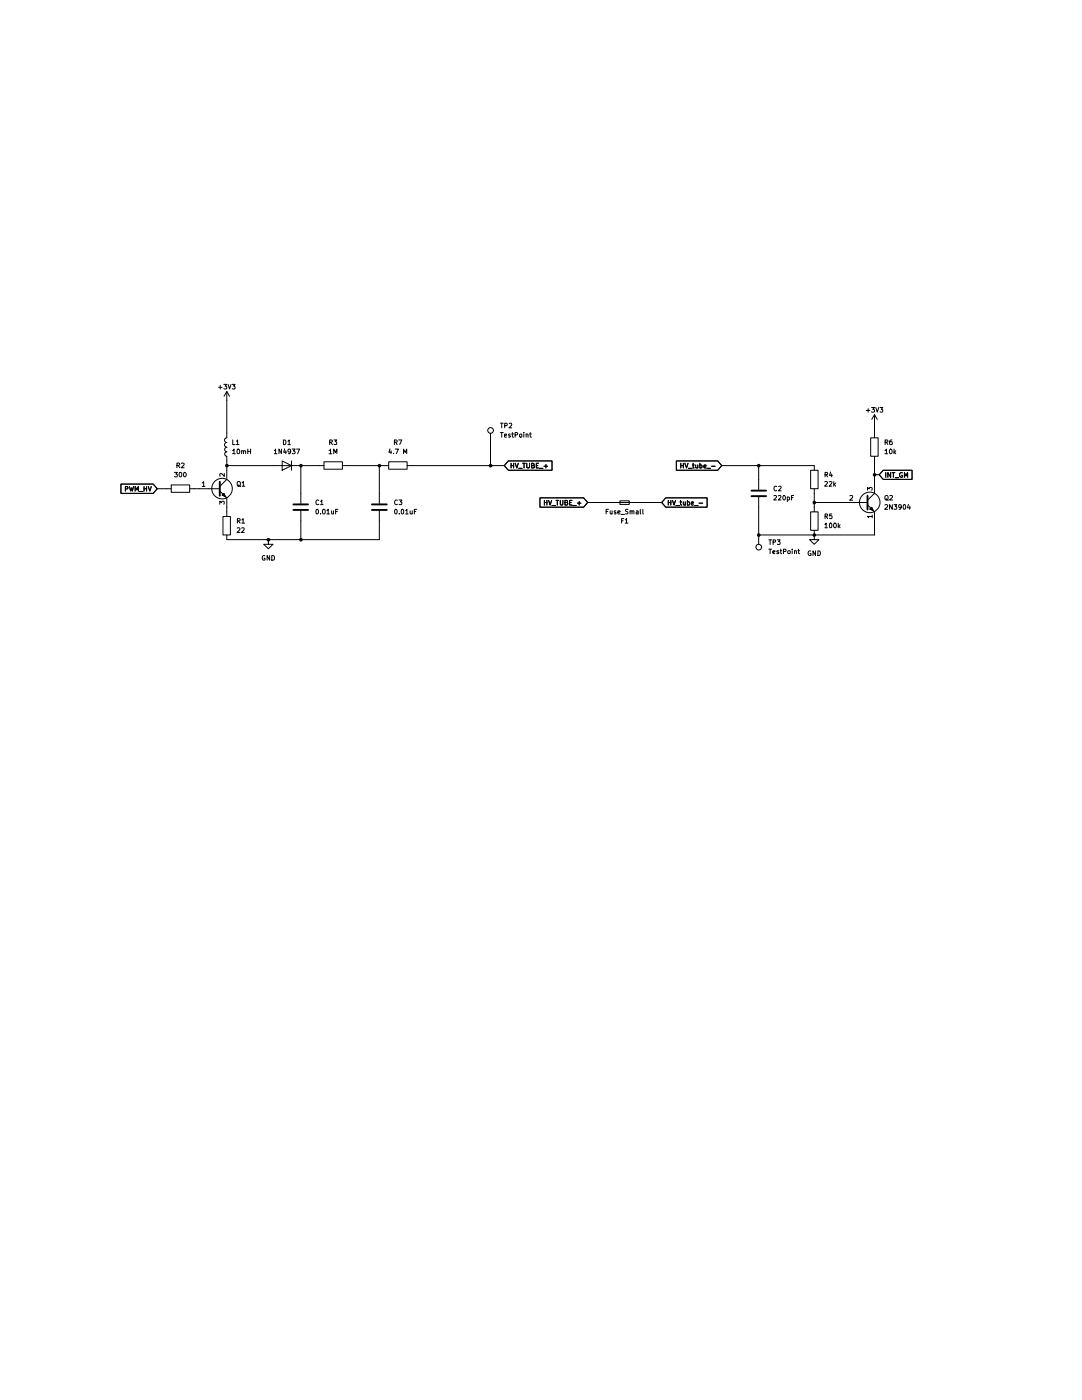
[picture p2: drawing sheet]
(kicad_sch
 (version 20260306)
 (generator "eeschema")
 (generator_version "10.0")
 (paper "A4")
 (lib_symbols
  (symbol "Connector:TestPoint"
   (pin_numbers (hide yes))
   (pin_names
    (offset 0.762) (hide yes)) (exclude_from_sim no) (in_bom yes) (on_board yes)
   (in_pos_files yes)
   (duplicate_pin_numbers_are_jumpers no)
   (property "Reference" "TP" (at 0 6.858 0) (show_name no) (do_not_autoplace no) (effects (font (size 1.27 1.27))))
   (property "Value" "TestPoint" (at 0 5.08 0) (show_name no) (do_not_autoplace no) (effects (font (size 1.27 1.27))))
   (property "Footprint" "" (at 5.08 0 0) (show_name no) (do_not_autoplace no) (hide yes) (effects (font (size 1.27 1.27))))
   (property "Datasheet" "" (at 5.08 0 0) (show_name no) (do_not_autoplace no) (hide yes) (effects (font (size 1.27 1.27))))
   (property "Description" "test point" (at 0 0 0) (show_name no) (do_not_autoplace no) (hide yes) (effects (font (size 1.27 1.27))))
   (symbol "TestPoint_0_1"
    (circle (center 0 3.302) (radius 0.762) (stroke (width 0) (type default)) (fill (type none))))
   (symbol "TestPoint_1_1"
    (pin passive line (at 0 0 90) (length 2.54) (name "1" (effects (font (size 1.27 1.27)))) (number "1" (effects (font (size 1.27 1.27))))))
   (embedded_fonts no))
  (symbol "Device:C"
   (pin_numbers (hide yes))
   (pin_names
    (offset 0.254)) (exclude_from_sim no) (in_bom yes) (on_board yes)
   (in_pos_files yes)
   (duplicate_pin_numbers_are_jumpers no)
   (property "Reference" "C" (at 0.635 2.54 0) (show_name no) (do_not_autoplace no) (effects (font (size 1.27 1.27)) (justify left)))
   (property "Value" "C" (at 0.635 -2.54 0) (show_name no) (do_not_autoplace no) (effects (font (size 1.27 1.27)) (justify left)))
   (property "Footprint" "" (at 0.9652 -3.81 0) (show_name no) (do_not_autoplace no) (hide yes) (effects (font (size 1.27 1.27))))
   (property "Datasheet" "" (at 0 0 0) (show_name no) (do_not_autoplace no) (hide yes) (effects (font (size 1.27 1.27))))
   (property "Description" "Unpolarized capacitor" (at 0 0 0) (show_name no) (do_not_autoplace no) (hide yes) (effects (font (size 1.27 1.27))))
   (symbol "C_0_1"
    (polyline (pts (xy -2.032 0.762) (xy 2.032 0.762)) (stroke (width 0.508) (type default)) (fill (type none)))
    (polyline (pts (xy -2.032 -0.762) (xy 2.032 -0.762)) (stroke (width 0.508) (type default)) (fill (type none))))
   (symbol "C_1_1"
    (pin passive line (at 0 3.81 270) (length 2.794) (name "" (effects (font (size 1.27 1.27)))) (number "1" (effects (font (size 1.27 1.27)))))
    (pin passive line (at 0 -3.81 90) (length 2.794) (name "" (effects (font (size 1.27 1.27)))) (number "2" (effects (font (size 1.27 1.27))))))
   (embedded_fonts no))
  (symbol "Device:Fuse_Small"
   (pin_numbers (hide yes))
   (pin_names
    (offset 0.254) (hide yes)) (exclude_from_sim no) (in_bom yes) (on_board yes)
   (in_pos_files yes)
   (duplicate_pin_numbers_are_jumpers no)
   (property "Reference" "F" (at 0 -1.524 0) (show_name no) (do_not_autoplace no) (effects (font (size 1.27 1.27))))
   (property "Value" "Fuse_Small" (at 0 1.524 0) (show_name no) (do_not_autoplace no) (effects (font (size 1.27 1.27))))
   (property "Footprint" "" (at 0 0 0) (show_name no) (do_not_autoplace no) (hide yes) (effects (font (size 1.27 1.27))))
   (property "Datasheet" "" (at 0 0 0) (show_name no) (do_not_autoplace no) (hide yes) (effects (font (size 1.27 1.27))))
   (property "Description" "Fuse, small symbol" (at 0 0 0) (show_name no) (do_not_autoplace no) (hide yes) (effects (font (size 1.27 1.27))))
   (symbol "Fuse_Small_0_1"
    (rectangle (start -1.27 0.508) (end 1.27 -0.508) (stroke (width 0) (type default)) (fill (type none)))
    (polyline (pts (xy -1.27 0) (xy 1.27 0)) (stroke (width 0) (type default)) (fill (type none))))
   (symbol "Fuse_Small_1_1"
    (pin passive line (at -2.54 0 0) (length 1.27) (name "" (effects (font (size 1.27 1.27)))) (number "1" (effects (font (size 1.27 1.27)))))
    (pin passive line (at 2.54 0 180) (length 1.27) (name "" (effects (font (size 1.27 1.27)))) (number "2" (effects (font (size 1.27 1.27))))))
   (embedded_fonts no))
  (symbol "Device:L"
   (pin_numbers (hide yes))
   (pin_names
    (offset 1.016) (hide yes)) (exclude_from_sim no) (in_bom yes) (on_board yes)
   (in_pos_files yes)
   (duplicate_pin_numbers_are_jumpers no)
   (property "Reference" "L" (at -1.27 0 90) (show_name no) (do_not_autoplace no) (effects (font (size 1.27 1.27))))
   (property "Value" "L" (at 1.905 0 90) (show_name no) (do_not_autoplace no) (effects (font (size 1.27 1.27))))
   (property "Footprint" "" (at 0 0 0) (show_name no) (do_not_autoplace no) (hide yes) (effects (font (size 1.27 1.27))))
   (property "Datasheet" "" (at 0 0 0) (show_name no) (do_not_autoplace no) (hide yes) (effects (font (size 1.27 1.27))))
   (property "Description" "Inductor" (at 0 0 0) (show_name no) (do_not_autoplace no) (hide yes) (effects (font (size 1.27 1.27))))
   (symbol "L_0_1"
    (arc (start 0 2.54) (mid 0.6323 1.905) (end 0 1.27) (stroke (width 0) (type default)) (fill (type none)))
    (arc (start 0 1.27) (mid 0.6323 0.635) (end 0 0) (stroke (width 0) (type default)) (fill (type none)))
    (arc (start 0 0) (mid 0.6323 -0.635) (end 0 -1.27) (stroke (width 0) (type default)) (fill (type none)))
    (arc (start 0 -1.27) (mid 0.6323 -1.905) (end 0 -2.54) (stroke (width 0) (type default)) (fill (type none))))
   (symbol "L_1_1"
    (pin passive line (at 0 3.81 270) (length 1.27) (name "1" (effects (font (size 1.27 1.27)))) (number "1" (effects (font (size 1.27 1.27)))))
    (pin passive line (at 0 -3.81 90) (length 1.27) (name "2" (effects (font (size 1.27 1.27)))) (number "2" (effects (font (size 1.27 1.27))))))
   (embedded_fonts no))
  (symbol "Device:R"
   (pin_numbers (hide yes))
   (pin_names
    (offset 0)) (exclude_from_sim no) (in_bom yes) (on_board yes)
   (in_pos_files yes)
   (duplicate_pin_numbers_are_jumpers no)
   (property "Reference" "R" (at 2.032 0 90) (show_name no) (do_not_autoplace no) (effects (font (size 1.27 1.27))))
   (property "Value" "R" (at 0 0 90) (show_name no) (do_not_autoplace no) (effects (font (size 1.27 1.27))))
   (property "Footprint" "" (at -1.778 0 90) (show_name no) (do_not_autoplace no) (hide yes) (effects (font (size 1.27 1.27))))
   (property "Datasheet" "" (at 0 0 0) (show_name no) (do_not_autoplace no) (hide yes) (effects (font (size 1.27 1.27))))
   (property "Description" "Resistor" (at 0 0 0) (show_name no) (do_not_autoplace no) (hide yes) (effects (font (size 1.27 1.27))))
   (symbol "R_0_1"
    (rectangle (start -1.016 -2.54) (end 1.016 2.54) (stroke (width 0.254) (type default)) (fill (type none))))
   (symbol "R_1_1"
    (pin passive line (at 0 3.81 270) (length 1.27) (name "" (effects (font (size 1.27 1.27)))) (number "1" (effects (font (size 1.27 1.27)))))
    (pin passive line (at 0 -3.81 90) (length 1.27) (name "" (effects (font (size 1.27 1.27)))) (number "2" (effects (font (size 1.27 1.27))))))
   (embedded_fonts no))
  (symbol "Diode:1N4937"
   (pin_numbers (hide yes))
   (pin_names (hide yes)) (exclude_from_sim no) (in_bom yes) (on_board yes)
   (in_pos_files yes)
   (duplicate_pin_numbers_are_jumpers no)
   (property "Reference" "D" (at 0 2.54 0) (show_name no) (do_not_autoplace no) (effects (font (size 1.27 1.27))))
   (property "Value" "1N4937" (at 0 -2.54 0) (show_name no) (do_not_autoplace no) (effects (font (size 1.27 1.27))))
   (property "Footprint" "Diode_THT:D_DO-41_SOD81_P10.16mm_Horizontal" (at 0 0 0) (show_name no) (do_not_autoplace no) (hide yes) (effects (font (size 1.27 1.27))))
   (property "Datasheet" "https://www.vishay.com/docs/88508/1n4933.pdf" (at 0 0 0) (show_name no) (do_not_autoplace no) (hide yes) (effects (font (size 1.27 1.27))))
   (property "Description" "Fast Switching Plastic Rectifier, VRRM 600V, IF(AV) 1.0A, trr 200ns, DO-41" (at 0 0 0) (show_name no) (do_not_autoplace no) (hide yes) (effects (font (size 1.27 1.27))))
   (property "Sim.Device" "D" (at 0 0 0) (show_name no) (do_not_autoplace no) (hide yes) (effects (font (size 1.27 1.27))))
   (property "Sim.Pins" "1=K 2=A" (at 0 0 0) (show_name no) (do_not_autoplace no) (hide yes) (effects (font (size 1.27 1.27))))
   (symbol "1N4937_0_1"
    (polyline (pts (xy -1.27 1.27) (xy -1.27 -1.27)) (stroke (width 0.254) (type default)) (fill (type none)))
    (polyline (pts (xy 1.27 1.27) (xy 1.27 -1.27) (xy -1.27 0) (xy 1.27 1.27)) (stroke (width 0.254) (type default)) (fill (type none)))
    (polyline (pts (xy 1.27 0) (xy -1.27 0)) (stroke (width 0) (type default)) (fill (type none))))
   (symbol "1N4937_1_1"
    (pin passive line (at -3.81 0 0) (length 2.54) (name "K" (effects (font (size 1.27 1.27)))) (number "1" (effects (font (size 1.27 1.27)))))
    (pin passive line (at 3.81 0 180) (length 2.54) (name "A" (effects (font (size 1.27 1.27)))) (number "2" (effects (font (size 1.27 1.27))))))
   (embedded_fonts no))
  (symbol "Transistor_BJT:2N3904"
   (pin_names
    (offset 0) (hide yes)) (exclude_from_sim no) (in_bom yes) (on_board yes)
   (in_pos_files yes)
   (duplicate_pin_numbers_are_jumpers no)
   (property "Reference" "Q" (at 5.08 1.905 0) (show_name no) (do_not_autoplace no) (effects (font (size 1.27 1.27)) (justify left)))
   (property "Value" "2N3904" (at 5.08 0 0) (show_name no) (do_not_autoplace no) (effects (font (size 1.27 1.27)) (justify left)))
   (property "Footprint" "Package_TO_SOT_THT:TO-92_Inline" (at 5.08 -1.905 0) (show_name no) (do_not_autoplace no) (hide yes) (effects (font (size 1.27 1.27)
    (italic yes)) (justify left)))
   (property "Datasheet" "https://www.onsemi.com/pub/Collateral/2N3903-D.PDF" (at 0 0 0) (show_name no) (do_not_autoplace no) (hide yes) (effects (font (size 1.27 1.27)) (justify left)))
   (property "Description" "0.2A Ic, 40V Vce, Small Signal NPN Transistor, TO-92" (at 0 0 0) (show_name no) (do_not_autoplace no) (hide yes) (effects (font (size 1.27 1.27))))
   (symbol "2N3904_0_1"
    (polyline (pts (xy -2.54 0) (xy 0.635 0)) (stroke (width 0) (type default)) (fill (type none)))
    (polyline (pts (xy 0.635 1.905) (xy 0.635 -1.905)) (stroke (width 0.508) (type default)) (fill (type none)))
    (circle (center 1.27 0) (radius 2.8194) (stroke (width 0.254) (type default)) (fill (type none))))
   (symbol "2N3904_1_1"
    (polyline (pts (xy 0.635 0.635) (xy 2.54 2.54)) (stroke (width 0) (type default)) (fill (type none)))
    (polyline (pts (xy 0.635 -0.635) (xy 2.54 -2.54)) (stroke (width 0) (type default)) (fill (type none)))
    (polyline (pts (xy 1.27 -1.778) (xy 1.778 -1.27) (xy 2.286 -2.286) (xy 1.27 -1.778)) (stroke (width 0) (type default)) (fill (type outline)))
    (pin passive line (at 2.54 -5.08 90) (length 2.54) (name "E" (effects (font (size 1.27 1.27)))) (number "1" (effects (font (size 1.27 1.27)))))
    (pin input line (at -5.08 0 0) (length 2.54) (name "B" (effects (font (size 1.27 1.27)))) (number "2" (effects (font (size 1.27 1.27)))))
    (pin passive line (at 2.54 5.08 270) (length 2.54) (name "C" (effects (font (size 1.27 1.27)))) (number "3" (effects (font (size 1.27 1.27))))))
   (embedded_fonts no))
  (symbol "Transistor_BJT:MJE13003"
   (pin_names
    (offset 0) (hide yes)) (exclude_from_sim no) (in_bom yes) (on_board yes)
   (in_pos_files yes)
   (duplicate_pin_numbers_are_jumpers no)
   (property "Reference" "Q" (at 5.08 1.905 0) (show_name no) (do_not_autoplace no) (effects (font (size 1.27 1.27)) (justify left)))
   (property "Value" "MJE13003" (at 5.08 0 0) (show_name no) (do_not_autoplace no) (effects (font (size 1.27 1.27)) (justify left)))
   (property "Footprint" "Package_TO_SOT_THT:TO-126-3_Vertical" (at 5.08 -1.905 0) (show_name no) (do_not_autoplace no) (hide yes) (effects (font (size 1.27 1.27)
    (italic yes)) (justify left)))
   (property "Datasheet" "http://www.onsemi.com/pub_link/Collateral/MJE13003-D.PDF" (at 0 0 0) (show_name no) (do_not_autoplace no) (hide yes) (effects (font (size 1.27 1.27)) (justify left)))
   (property "Description" "1.5A Ic, 400V Vce, Silicon Switching Power NPN Transistor, TO-225" (at 0 0 0) (show_name no) (do_not_autoplace no) (hide yes) (effects (font (size 1.27 1.27))))
   (symbol "MJE13003_0_1"
    (polyline (pts (xy -2.54 0) (xy 0.635 0)) (stroke (width 0) (type default)) (fill (type none)))
    (polyline (pts (xy 0.635 1.905) (xy 0.635 -1.905)) (stroke (width 0.508) (type default)) (fill (type none)))
    (circle (center 1.27 0) (radius 2.8194) (stroke (width 0.254) (type default)) (fill (type none))))
   (symbol "MJE13003_1_1"
    (polyline (pts (xy 0.635 0.635) (xy 2.54 2.54)) (stroke (width 0) (type default)) (fill (type none)))
    (polyline (pts (xy 0.635 -0.635) (xy 2.54 -2.54)) (stroke (width 0) (type default)) (fill (type none)))
    (polyline (pts (xy 1.27 -1.778) (xy 1.778 -1.27) (xy 2.286 -2.286) (xy 1.27 -1.778)) (stroke (width 0) (type default)) (fill (type outline)))
    (pin input line (at -5.08 0 0) (length 2.54) (name "B" (effects (font (size 1.27 1.27)))) (number "1" (effects (font (size 1.27 1.27)))))
    (pin passive line (at 2.54 5.08 270) (length 2.54) (name "C" (effects (font (size 1.27 1.27)))) (number "2" (effects (font (size 1.27 1.27)))))
    (pin passive line (at 2.54 -5.08 90) (length 2.54) (name "E" (effects (font (size 1.27 1.27)))) (number "3" (effects (font (size 1.27 1.27))))))
   (embedded_fonts no))
  (symbol "power:+3V3"
   (power global)
   (pin_names
    (offset 0)) (exclude_from_sim no) (in_bom yes) (on_board yes)
   (in_pos_files yes)
   (duplicate_pin_numbers_are_jumpers no)
   (property "Reference" "#PWR" (at 0 -3.81 0) (show_name no) (do_not_autoplace no) (hide yes) (effects (font (size 1.27 1.27))))
   (property "Value" "+3V3" (at 0 3.556 0) (show_name no) (do_not_autoplace no) (effects (font (size 1.27 1.27))))
   (property "Footprint" "" (at 0 0 0) (show_name no) (do_not_autoplace no) (hide yes) (effects (font (size 1.27 1.27))))
   (property "Datasheet" "" (at 0 0 0) (show_name no) (do_not_autoplace no) (hide yes) (effects (font (size 1.27 1.27))))
   (property "Description" "Power symbol creates a global label with name \"+3V3\"" (at 0 0 0) (show_name no) (do_not_autoplace no) (hide yes) (effects (font (size 1.27 1.27))))
   (symbol "+3V3_0_1"
    (polyline (pts (xy -0.762 1.27) (xy 0 2.54)) (stroke (width 0) (type default)) (fill (type none)))
    (polyline (pts (xy 0 2.54) (xy 0.762 1.27)) (stroke (width 0) (type default)) (fill (type none)))
    (polyline (pts (xy 0 0) (xy 0 2.54)) (stroke (width 0) (type default)) (fill (type none))))
   (symbol "+3V3_1_1"
    (pin power_in line (at 0 0 90) (length 0) (hide yes) (name "+3V3" (effects (font (size 1.27 1.27)))) (number "1" (effects (font (size 1.27 1.27))))))
   (embedded_fonts no))
  (symbol "power:GND"
   (power global)
   (pin_numbers (hide yes))
   (pin_names
    (offset 0) (hide yes)) (exclude_from_sim no) (in_bom yes) (on_board yes)
   (in_pos_files yes)
   (duplicate_pin_numbers_are_jumpers no)
   (property "Reference" "#PWR" (at 0 -6.35 0) (show_name no) (do_not_autoplace no) (hide yes) (effects (font (size 1.27 1.27))))
   (property "Value" "GND" (at 0 -3.81 0) (show_name no) (do_not_autoplace no) (effects (font (size 1.27 1.27))))
   (property "Footprint" "" (at 0 0 0) (show_name no) (do_not_autoplace no) (hide yes) (effects (font (size 1.27 1.27))))
   (property "Datasheet" "" (at 0 0 0) (show_name no) (do_not_autoplace no) (hide yes) (effects (font (size 1.27 1.27))))
   (property "Description" "Power symbol creates a global label with name \"GND\" , ground" (at 0 0 0) (show_name no) (do_not_autoplace no) (hide yes) (effects (font (size 1.27 1.27))))
   (symbol "GND_0_1"
    (polyline (pts (xy 0 0) (xy 0 -1.27) (xy 1.27 -1.27) (xy 0 -2.54) (xy -1.27 -1.27) (xy 0 -1.27)) (stroke (width 0) (type default)) (fill (type none))))
   (symbol "GND_1_1"
    (pin power_in line (at 0 0 270) (length 0) (name "" (effects (font (size 1.27 1.27)))) (number "1" (effects (font (size 1.27 1.27))))))
   (embedded_fonts no)))
 (junction
  (at 208.28 59.69)
  (diameter 0)
  (color 0 0 0 0))
 (junction
  (at 82.55 60.96)
  (diameter 0)
  (color 0 0 0 0))
 (junction
  (at 208.28 40.64)
  (diameter 0)
  (color 0 0 0 0))
 (junction
  (at 240.03 43.18)
  (diameter 0)
  (color 0 0 0 0))
 (junction
  (at 73.66 60.96)
  (diameter 0)
  (color 0 0 0 0))
 (junction
  (at 62.23 40.64)
  (diameter 0)
  (color 0 0 0 0))
 (junction
  (at 223.52 50.8)
  (diameter 0)
  (color 0 0 0 0))
 (junction
  (at 104.14 40.64)
  (diameter 0)
  (color 0 0 0 0))
 (junction
  (at 82.55 40.64)
  (diameter 0)
  (color 0 0 0 0))
 (junction
  (at 223.52 59.69)
  (diameter 0)
  (color 0 0 0 0))
 (junction
  (at 134.62 40.64)
  (diameter 0)
  (color 0 0 0 0))
 (wire
  (pts (xy 62.23 53.34) (xy 62.23 52.07))
  (stroke (width 0) (type default)))
 (wire
  (pts (xy 240.03 29.21) (xy 240.03 31.75))
  (stroke (width 0) (type default)))
 (wire
  (pts (xy 241.3 43.18) (xy 240.03 43.18))
  (stroke (width 0) (type default)))
 (wire
  (pts (xy 104.14 60.96) (xy 82.55 60.96))
  (stroke (width 0) (type default)))
 (wire
  (pts (xy 45.72 46.99) (xy 43.18 46.99))
  (stroke (width 0) (type default)))
 (wire
  (pts (xy 138.43 40.64) (xy 134.62 40.64))
  (stroke (width 0) (type default)))
 (wire
  (pts (xy 82.55 48.26) (xy 82.55 40.64))
  (stroke (width 0) (type default)))
 (wire
  (pts (xy 134.62 34.29) (xy 134.62 40.64))
  (stroke (width 0) (type default)))
 (wire
  (pts (xy 73.66 60.96) (xy 82.55 60.96))
  (stroke (width 0) (type default)))
 (wire
  (pts (xy 53.34 46.99) (xy 54.61 46.99))
  (stroke (width 0) (type default)))
 (wire
  (pts (xy 198.12 40.64) (xy 208.28 40.64))
  (stroke (width 0) (type default)))
 (wire
  (pts (xy 208.28 40.64) (xy 208.28 44.45))
  (stroke (width 0) (type default)))
 (wire
  (pts (xy 223.52 50.8) (xy 223.52 48.26))
  (stroke (width 0) (type default)))
 (wire
  (pts (xy 62.23 22.86) (xy 62.23 31.75))
  (stroke (width 0) (type default)))
 (wire
  (pts (xy 62.23 60.96) (xy 73.66 60.96))
  (stroke (width 0) (type default)))
 (wire
  (pts (xy 113.03 40.64) (xy 134.62 40.64))
  (stroke (width 0) (type default)))
 (wire
  (pts (xy 82.55 60.96) (xy 82.55 55.88))
  (stroke (width 0) (type default)))
 (wire
  (pts (xy 232.41 50.8) (xy 223.52 50.8))
  (stroke (width 0) (type default)))
 (wire
  (pts (xy 181.61 50.8) (xy 173.99 50.8))
  (stroke (width 0) (type default)))
 (wire
  (pts (xy 161.29 50.8) (xy 168.91 50.8))
  (stroke (width 0) (type default)))
 (wire
  (pts (xy 87.63 40.64) (xy 82.55 40.64))
  (stroke (width 0) (type default)))
 (wire
  (pts (xy 240.03 43.18) (xy 240.03 45.72))
  (stroke (width 0) (type default)))
 (wire
  (pts (xy 208.28 59.69) (xy 223.52 59.69))
  (stroke (width 0) (type default)))
 (wire
  (pts (xy 95.25 40.64) (xy 104.14 40.64))
  (stroke (width 0) (type default)))
 (wire
  (pts (xy 240.03 59.69) (xy 223.52 59.69))
  (stroke (width 0) (type default)))
 (wire
  (pts (xy 104.14 40.64) (xy 105.41 40.64))
  (stroke (width 0) (type default)))
 (wire
  (pts (xy 240.03 39.37) (xy 240.03 43.18))
  (stroke (width 0) (type default)))
 (wire
  (pts (xy 62.23 40.64) (xy 62.23 39.37))
  (stroke (width 0) (type default)))
 (wire
  (pts (xy 62.23 41.91) (xy 62.23 40.64))
  (stroke (width 0) (type default)))
 (wire
  (pts (xy 223.52 50.8) (xy 223.52 52.07))
  (stroke (width 0) (type default)))
 (wire
  (pts (xy 74.93 40.64) (xy 62.23 40.64))
  (stroke (width 0) (type default)))
 (wire
  (pts (xy 208.28 40.64) (xy 223.52 40.64))
  (stroke (width 0) (type default)))
 (wire
  (pts (xy 104.14 55.88) (xy 104.14 60.96))
  (stroke (width 0) (type default)))
 (wire
  (pts (xy 208.28 52.07) (xy 208.28 59.69))
  (stroke (width 0) (type default)))
 (wire
  (pts (xy 240.03 55.88) (xy 240.03 59.69))
  (stroke (width 0) (type default)))
 (wire
  (pts (xy 104.14 40.64) (xy 104.14 48.26))
  (stroke (width 0) (type default)))
 (global_label "PWM_HV"
  (shape input)
  (at 43.18 46.99 180)
  (fields_autoplaced yes)
  (effects (font (size 1.27 1.27)) (justify right))
  (property "Intersheetrefs" "${INTERSHEET_REFS}" (at 32.6353 46.99 0) (hide yes) (show_name no) (do_not_autoplace no) (effects (font (size 1.27 1.27)) (justify right))))
 (global_label "HV_tube_-"
  (shape input)
  (at 181.61 50.8 0)
  (fields_autoplaced yes)
  (effects (font (size 1.27 1.27)) (justify left))
  (property "Intersheetrefs" "${INTERSHEET_REFS}" (at 194.6342 50.8 0) (hide yes) (show_name no) (do_not_autoplace no) (effects (font (size 1.27 1.27)) (justify left))))
 (global_label "HV_TUBE_+"
  (shape input)
  (at 138.43 40.64 0)
  (fields_autoplaced yes)
  (effects (font (size 1.27 1.27)) (justify left))
  (property "Intersheetrefs" "${INTERSHEET_REFS}" (at 152.059 40.64 0) (hide yes) (show_name no) (do_not_autoplace no) (effects (font (size 1.27 1.27)) (justify left))))
 (global_label "HV_TUBE_+"
  (shape input)
  (at 161.29 50.8 180)
  (fields_autoplaced yes)
  (effects (font (size 1.27 1.27)) (justify right))
  (property "Intersheetrefs" "${INTERSHEET_REFS}" (at 147.661 50.8 0) (hide yes) (show_name no) (do_not_autoplace no) (effects (font (size 1.27 1.27)) (justify right))))
 (global_label "INT_GM"
  (shape input)
  (at 241.3 43.18 0)
  (fields_autoplaced yes)
  (effects (font (size 1.27 1.27)) (justify left))
  (property "Intersheetrefs" "${INTERSHEET_REFS}" (at 250.8771 43.18 0) (hide yes) (show_name no) (do_not_autoplace no) (effects (font (size 1.27 1.27)) (justify left))))
 (global_label "HV_tube_-"
  (shape input)
  (at 198.12 40.64 180)
  (fields_autoplaced yes)
  (effects (font (size 1.27 1.27)) (justify right))
  (property "Intersheetrefs" "${INTERSHEET_REFS}" (at 185.0958 40.64 0) (hide yes) (show_name no) (do_not_autoplace no) (effects (font (size 1.27 1.27)) (justify right))))
 (symbol
  (lib_id "Connector:TestPoint")
  (at 134.62 34.29 0)
  (unit 1)
  (body_style 1)
  (exclude_from_sim no)
  (in_bom yes)
  (on_board yes)
  (in_pos_files yes)
  (dnp no)
  (fields_autoplaced yes)
  (property "Reference" "TP2" (at 137.16 29.7179 0) (show_name no) (do_not_autoplace no) (effects (font (size 1.27 1.27)) (justify left)))
  (property "Value" "TestPoint" (at 137.16 32.2579 0) (show_name no) (do_not_autoplace no) (effects (font (size 1.27 1.27)) (justify left)))
  (property "Footprint" "TestPoint:TestPoint_Loop_D2.50mm_Drill1.0mm" (at 139.7 34.29 0) (hide yes) (show_name no) (do_not_autoplace no) (effects (font (size 1.27 1.27))))
  (property "Datasheet" "" (at 139.7 34.29 0) (hide yes) (show_name no) (do_not_autoplace no) (effects (font (size 1.27 1.27))))
  (property "Description" "test point" (at 134.62 34.29 0) (hide yes) (show_name no) (do_not_autoplace no) (effects (font (size 1.27 1.27))))
  (pin "1"))
 (symbol
  (lib_id "Device:C")
  (at 82.55 52.07 0)
  (unit 1)
  (body_style 1)
  (exclude_from_sim no)
  (in_bom yes)
  (on_board yes)
  (in_pos_files yes)
  (dnp no)
  (fields_autoplaced yes)
  (property "Reference" "C1" (at 86.36 50.7999 0) (show_name no) (do_not_autoplace no) (effects (font (size 1.27 1.27)) (justify left)))
  (property "Value" "0.01uF" (at 86.36 53.3399 0) (show_name no) (do_not_autoplace no) (effects (font (size 1.27 1.27)) (justify left)))
  (property "Footprint" "Capacitor_THT:C_Rect_L11.0mm_W6.3mm_P10.00mm_MKT" (at 83.5152 55.88 0) (hide yes) (show_name no) (do_not_autoplace no) (effects (font (size 1.27 1.27))))
  (property "Datasheet" "" (at 82.55 52.07 0) (hide yes) (show_name no) (do_not_autoplace no) (effects (font (size 1.27 1.27))))
  (property "Description" "Unpolarized capacitor" (at 82.55 52.07 0) (hide yes) (show_name no) (do_not_autoplace no) (effects (font (size 1.27 1.27))))
  (pin "2")
  (pin "1"))
 (symbol
  (lib_id "Connector:TestPoint")
  (at 208.28 59.69 180)
  (unit 1)
  (body_style 1)
  (exclude_from_sim no)
  (in_bom yes)
  (on_board yes)
  (in_pos_files yes)
  (dnp no)
  (fields_autoplaced yes)
  (property "Reference" "TP3" (at 210.82 61.7219 0) (show_name no) (do_not_autoplace no) (effects (font (size 1.27 1.27)) (justify right)))
  (property "Value" "TestPoint" (at 210.82 64.2619 0) (show_name no) (do_not_autoplace no) (effects (font (size 1.27 1.27)) (justify right)))
  (property "Footprint" "TestPoint:TestPoint_Loop_D2.50mm_Drill1.0mm" (at 203.2 59.69 0) (hide yes) (show_name no) (do_not_autoplace no) (effects (font (size 1.27 1.27))))
  (property "Datasheet" "" (at 203.2 59.69 0) (hide yes) (show_name no) (do_not_autoplace no) (effects (font (size 1.27 1.27))))
  (property "Description" "test point" (at 208.28 59.69 0) (hide yes) (show_name no) (do_not_autoplace no) (effects (font (size 1.27 1.27))))
  (pin "1"))
 (symbol
  (lib_id "Device:R")
  (at 223.52 44.45 0)
  (unit 1)
  (body_style 1)
  (exclude_from_sim no)
  (in_bom yes)
  (on_board yes)
  (in_pos_files yes)
  (dnp no)
  (fields_autoplaced yes)
  (property "Reference" "R4" (at 226.06 43.1799 0) (show_name no) (do_not_autoplace no) (effects (font (size 1.27 1.27)) (justify left)))
  (property "Value" "22k" (at 226.06 45.7199 0) (show_name no) (do_not_autoplace no) (effects (font (size 1.27 1.27)) (justify left)))
  (property "Footprint" "Resistor_THT:R_Axial_DIN0516_L15.5mm_D5.0mm_P20.32mm_Horizontal" (at 221.742 44.45 90) (hide yes) (show_name no) (do_not_autoplace no) (effects (font (size 1.27 1.27))))
  (property "Datasheet" "" (at 223.52 44.45 0) (hide yes) (show_name no) (do_not_autoplace no) (effects (font (size 1.27 1.27))))
  (property "Description" "Resistor" (at 223.52 44.45 0) (hide yes) (show_name no) (do_not_autoplace no) (effects (font (size 1.27 1.27))))
  (pin "1")
  (pin "2"))
 (symbol
  (lib_id "Transistor_BJT:MJE13003")
  (at 59.69 46.99 0)
  (unit 1)
  (body_style 1)
  (exclude_from_sim no)
  (in_bom yes)
  (on_board yes)
  (in_pos_files yes)
  (dnp no)
  (fields_autoplaced yes)
  (property "Reference" "Q1" (at 64.77 45.7199 0) (show_name no) (do_not_autoplace no) (effects (font (size 1.27 1.27)) (justify left)))
  (property "Value" "MJE13003" (at 64.77 48.2599 0) (hide yes) (show_name no) (do_not_autoplace no) (effects (font (size 1.27 1.27)) (justify left)))
  (property "Footprint" "Package_TO_SOT_THT:TO-92_Inline_Wide" (at 64.77 48.895 0) (hide yes) (show_name no) (do_not_autoplace no) (effects (font (size 1.27 1.27)
    (italic yes)) (justify left)))
  (property "Datasheet" "http://www.onsemi.com/pub_link/Collateral/MJE13003-D.PDF" (at 59.69 46.99 0) (hide yes) (show_name no) (do_not_autoplace no) (effects (font (size 1.27 1.27)) (justify left)))
  (property "Description" "1.5A Ic, 400V Vce, Silicon Switching Power NPN Transistor, TO-225" (at 59.69 46.99 0) (hide yes) (show_name no) (do_not_autoplace no) (effects (font (size 1.27 1.27))))
  (pin "3")
  (pin "1")
  (pin "2"))
 (symbol
  (lib_id "Device:R")
  (at 240.03 35.56 0)
  (unit 1)
  (body_style 1)
  (exclude_from_sim no)
  (in_bom yes)
  (on_board yes)
  (in_pos_files yes)
  (dnp no)
  (fields_autoplaced yes)
  (property "Reference" "R6" (at 242.57 34.2899 0) (show_name no) (do_not_autoplace no) (effects (font (size 1.27 1.27)) (justify left)))
  (property "Value" "10k" (at 242.57 36.8299 0) (show_name no) (do_not_autoplace no) (effects (font (size 1.27 1.27)) (justify left)))
  (property "Footprint" "Resistor_THT:R_Axial_DIN0309_L9.0mm_D3.2mm_P15.24mm_Horizontal" (at 238.252 35.56 90) (hide yes) (show_name no) (do_not_autoplace no) (effects (font (size 1.27 1.27))))
  (property "Datasheet" "" (at 240.03 35.56 0) (hide yes) (show_name no) (do_not_autoplace no) (effects (font (size 1.27 1.27))))
  (property "Description" "Resistor" (at 240.03 35.56 0) (hide yes) (show_name no) (do_not_autoplace no) (effects (font (size 1.27 1.27))))
  (pin "2")
  (pin "1"))
 (symbol
  (lib_id "Device:C")
  (at 208.28 48.26 0)
  (unit 1)
  (body_style 1)
  (exclude_from_sim no)
  (in_bom yes)
  (on_board yes)
  (in_pos_files yes)
  (dnp no)
  (fields_autoplaced yes)
  (property "Reference" "C2" (at 212.09 46.9899 0) (show_name no) (do_not_autoplace no) (effects (font (size 1.27 1.27)) (justify left)))
  (property "Value" "220pF" (at 212.09 49.5299 0) (show_name no) (do_not_autoplace no) (effects (font (size 1.27 1.27)) (justify left)))
  (property "Footprint" "Capacitor_THT:C_Rect_L16.5mm_W7.3mm_P15.00mm_MKT" (at 209.2452 52.07 0) (hide yes) (show_name no) (do_not_autoplace no) (effects (font (size 1.27 1.27))))
  (property "Datasheet" "" (at 208.28 48.26 0) (hide yes) (show_name no) (do_not_autoplace no) (effects (font (size 1.27 1.27))))
  (property "Description" "Unpolarized capacitor" (at 208.28 48.26 0) (hide yes) (show_name no) (do_not_autoplace no) (effects (font (size 1.27 1.27))))
  (pin "1")
  (pin "2"))
 (symbol
  (lib_id "Device:C")
  (at 104.14 52.07 0)
  (unit 1)
  (body_style 1)
  (exclude_from_sim no)
  (in_bom yes)
  (on_board yes)
  (in_pos_files yes)
  (dnp no)
  (fields_autoplaced yes)
  (property "Reference" "C3" (at 107.95 50.7999 0) (show_name no) (do_not_autoplace no) (effects (font (size 1.27 1.27)) (justify left)))
  (property "Value" "0.01uF" (at 107.95 53.3399 0) (show_name no) (do_not_autoplace no) (effects (font (size 1.27 1.27)) (justify left)))
  (property "Footprint" "Capacitor_THT:C_Rect_L11.0mm_W6.3mm_P10.00mm_MKT" (at 105.1052 55.88 0) (hide yes) (show_name no) (do_not_autoplace no) (effects (font (size 1.27 1.27))))
  (property "Datasheet" "" (at 104.14 52.07 0) (hide yes) (show_name no) (do_not_autoplace no) (effects (font (size 1.27 1.27))))
  (property "Description" "Unpolarized capacitor" (at 104.14 52.07 0) (hide yes) (show_name no) (do_not_autoplace no) (effects (font (size 1.27 1.27))))
  (pin "2")
  (pin "1"))
 (symbol
  (lib_id "Device:R")
  (at 223.52 55.88 0)
  (unit 1)
  (body_style 1)
  (exclude_from_sim no)
  (in_bom yes)
  (on_board yes)
  (in_pos_files yes)
  (dnp no)
  (fields_autoplaced yes)
  (property "Reference" "R5" (at 226.06 54.6099 0) (show_name no) (do_not_autoplace no) (effects (font (size 1.27 1.27)) (justify left)))
  (property "Value" "100k" (at 226.06 57.1499 0) (show_name no) (do_not_autoplace no) (effects (font (size 1.27 1.27)) (justify left)))
  (property "Footprint" "Resistor_THT:R_Axial_DIN0414_L11.9mm_D4.5mm_P20.32mm_Horizontal" (at 221.742 55.88 90) (hide yes) (show_name no) (do_not_autoplace no) (effects (font (size 1.27 1.27))))
  (property "Datasheet" "" (at 223.52 55.88 0) (hide yes) (show_name no) (do_not_autoplace no) (effects (font (size 1.27 1.27))))
  (property "Description" "Resistor" (at 223.52 55.88 0) (hide yes) (show_name no) (do_not_autoplace no) (effects (font (size 1.27 1.27))))
  (pin "1")
  (pin "2"))
 (symbol
  (lib_id "Device:L")
  (at 62.23 35.56 180)
  (unit 1)
  (body_style 1)
  (exclude_from_sim no)
  (in_bom yes)
  (on_board yes)
  (in_pos_files yes)
  (dnp no)
  (fields_autoplaced yes)
  (property "Reference" "L1" (at 63.5 34.2899 0) (show_name no) (do_not_autoplace no) (effects (font (size 1.27 1.27)) (justify right)))
  (property "Value" "10mH" (at 63.5 36.8299 0) (show_name no) (do_not_autoplace no) (effects (font (size 1.27 1.27)) (justify right)))
  (property "Footprint" "Inductor_THT:L_Radial_D9.5mm_P5.00mm_Fastron_07HVP" (at 62.23 35.56 0) (hide yes) (show_name no) (do_not_autoplace no) (effects (font (size 1.27 1.27))))
  (property "Datasheet" "" (at 62.23 35.56 0) (hide yes) (show_name no) (do_not_autoplace no) (effects (font (size 1.27 1.27))))
  (property "Description" "Inductor" (at 62.23 35.56 0) (hide yes) (show_name no) (do_not_autoplace no) (effects (font (size 1.27 1.27))))
  (pin "2")
  (pin "1"))
 (symbol
  (lib_id "power:+3V3")
  (at 62.23 22.86 0)
  (unit 1)
  (body_style 1)
  (exclude_from_sim no)
  (in_bom yes)
  (on_board yes)
  (in_pos_files yes)
  (dnp no)
  (property "Reference" "#PWR0113" (at 62.23 26.67 0) (hide yes) (show_name no) (do_not_autoplace no) (effects (font (size 1.27 1.27))))
  (property "Value" "+3V3" (at 62.23 19.05 0) (show_name no) (do_not_autoplace no) (effects (font (size 1.27 1.27))))
  (property "Footprint" "" (at 62.23 22.86 0) (hide yes) (show_name no) (do_not_autoplace no) (effects (font (size 1.27 1.27))))
  (property "Datasheet" "" (at 62.23 22.86 0) (hide yes) (show_name no) (do_not_autoplace no) (effects (font (size 1.27 1.27))))
  (property "Description" "" (at 62.23 22.86 0) (hide yes) (show_name no) (do_not_autoplace no) (effects (font (size 1.27 1.27))))
  (pin "1"))
 (symbol
  (lib_id "Device:R")
  (at 109.22 40.64 270)
  (unit 1)
  (body_style 1)
  (exclude_from_sim no)
  (in_bom yes)
  (on_board yes)
  (in_pos_files yes)
  (dnp no)
  (fields_autoplaced yes)
  (property "Reference" "R7" (at 109.22 34.29 90) (show_name no) (do_not_autoplace no) (effects (font (size 1.27 1.27))))
  (property "Value" "4.7 M" (at 109.22 36.83 90) (show_name no) (do_not_autoplace no) (effects (font (size 1.27 1.27))))
  (property "Footprint" "Resistor_THT:R_Axial_DIN0411_L9.9mm_D3.6mm_P15.24mm_Horizontal" (at 109.22 38.862 90) (hide yes) (show_name no) (do_not_autoplace no) (effects (font (size 1.27 1.27))))
  (property "Datasheet" "" (at 109.22 40.64 0) (hide yes) (show_name no) (do_not_autoplace no) (effects (font (size 1.27 1.27))))
  (property "Description" "Resistor" (at 109.22 40.64 0) (hide yes) (show_name no) (do_not_autoplace no) (effects (font (size 1.27 1.27))))
  (pin "2")
  (pin "1"))
 (symbol
  (lib_id "Device:Fuse_Small")
  (at 171.45 50.8 180)
  (unit 1)
  (body_style 1)
  (exclude_from_sim no)
  (in_bom yes)
  (on_board yes)
  (in_pos_files yes)
  (dnp no)
  (fields_autoplaced yes)
  (property "Reference" "F1" (at 171.45 55.88 0) (show_name no) (do_not_autoplace no) (effects (font (size 1.27 1.27))))
  (property "Value" "Fuse_Small" (at 171.45 53.34 0) (show_name no) (do_not_autoplace no) (effects (font (size 1.27 1.27))))
  (property "Footprint" "Library_custom_parts:SBM-20_GM_holder" (at 171.45 50.8 0) (hide yes) (show_name no) (do_not_autoplace no) (effects (font (size 1.27 1.27))))
  (property "Datasheet" "" (at 171.45 50.8 0) (hide yes) (show_name no) (do_not_autoplace no) (effects (font (size 1.27 1.27))))
  (property "Description" "Fuse, small symbol" (at 171.45 50.8 0) (hide yes) (show_name no) (do_not_autoplace no) (effects (font (size 1.27 1.27))))
  (pin "2")
  (pin "1"))
 (symbol
  (lib_id "power:GND")
  (at 223.52 59.69 0)
  (unit 1)
  (body_style 1)
  (exclude_from_sim no)
  (in_bom yes)
  (on_board yes)
  (in_pos_files yes)
  (dnp no)
  (fields_autoplaced yes)
  (property "Reference" "#PWR04" (at 223.52 66.04 0) (hide yes) (show_name no) (do_not_autoplace no) (effects (font (size 1.27 1.27))))
  (property "Value" "GND" (at 223.52 64.77 0) (show_name no) (do_not_autoplace no) (effects (font (size 1.27 1.27))))
  (property "Footprint" "" (at 223.52 59.69 0) (hide yes) (show_name no) (do_not_autoplace no) (effects (font (size 1.27 1.27))))
  (property "Datasheet" "" (at 223.52 59.69 0) (hide yes) (show_name no) (do_not_autoplace no) (effects (font (size 1.27 1.27))))
  (property "Description" "Power symbol creates a global label with name \"GND\" , ground" (at 223.52 59.69 0) (hide yes) (show_name no) (do_not_autoplace no) (effects (font (size 1.27 1.27))))
  (pin "1"))
 (symbol
  (lib_id "Device:R")
  (at 62.23 57.15 0)
  (unit 1)
  (body_style 1)
  (exclude_from_sim no)
  (in_bom yes)
  (on_board yes)
  (in_pos_files yes)
  (dnp no)
  (fields_autoplaced yes)
  (property "Reference" "R1" (at 64.77 55.8799 0) (show_name no) (do_not_autoplace no) (effects (font (size 1.27 1.27)) (justify left)))
  (property "Value" "22" (at 64.77 58.4199 0) (show_name no) (do_not_autoplace no) (effects (font (size 1.27 1.27)) (justify left)))
  (property "Footprint" "Resistor_THT:R_Axial_DIN0516_L15.5mm_D5.0mm_P20.32mm_Horizontal" (at 60.452 57.15 90) (hide yes) (show_name no) (do_not_autoplace no) (effects (font (size 1.27 1.27))))
  (property "Datasheet" "" (at 62.23 57.15 0) (hide yes) (show_name no) (do_not_autoplace no) (effects (font (size 1.27 1.27))))
  (property "Description" "Resistor" (at 62.23 57.15 0) (hide yes) (show_name no) (do_not_autoplace no) (effects (font (size 1.27 1.27))))
  (pin "2")
  (pin "1"))
 (symbol
  (lib_id "Device:R")
  (at 49.53 46.99 90)
  (unit 1)
  (body_style 1)
  (exclude_from_sim no)
  (in_bom yes)
  (on_board yes)
  (in_pos_files yes)
  (dnp no)
  (fields_autoplaced yes)
  (property "Reference" "R2" (at 49.53 40.64 90) (show_name no) (do_not_autoplace no) (effects (font (size 1.27 1.27))))
  (property "Value" "300" (at 49.53 43.18 90) (show_name no) (do_not_autoplace no) (effects (font (size 1.27 1.27))))
  (property "Footprint" "Resistor_THT:R_Axial_DIN0207_L6.3mm_D2.5mm_P10.16mm_Horizontal" (at 49.53 48.768 90) (hide yes) (show_name no) (do_not_autoplace no) (effects (font (size 1.27 1.27))))
  (property "Datasheet" "" (at 49.53 46.99 0) (hide yes) (show_name no) (do_not_autoplace no) (effects (font (size 1.27 1.27))))
  (property "Description" "Resistor" (at 49.53 46.99 0) (hide yes) (show_name no) (do_not_autoplace no) (effects (font (size 1.27 1.27))))
  (pin "2")
  (pin "1"))
 (symbol
  (lib_id "power:+3V3")
  (at 240.03 29.21 0)
  (unit 1)
  (body_style 1)
  (exclude_from_sim no)
  (in_bom yes)
  (on_board yes)
  (in_pos_files yes)
  (dnp no)
  (property "Reference" "#PWR0112" (at 240.03 33.02 0) (hide yes) (show_name no) (do_not_autoplace no) (effects (font (size 1.27 1.27))))
  (property "Value" "+3V3" (at 240.03 25.4 0) (show_name no) (do_not_autoplace no) (effects (font (size 1.27 1.27))))
  (property "Footprint" "" (at 240.03 29.21 0) (hide yes) (show_name no) (do_not_autoplace no) (effects (font (size 1.27 1.27))))
  (property "Datasheet" "" (at 240.03 29.21 0) (hide yes) (show_name no) (do_not_autoplace no) (effects (font (size 1.27 1.27))))
  (property "Description" "" (at 240.03 29.21 0) (hide yes) (show_name no) (do_not_autoplace no) (effects (font (size 1.27 1.27))))
  (pin "1"))
 (symbol
  (lib_id "Device:R")
  (at 91.44 40.64 270)
  (unit 1)
  (body_style 1)
  (exclude_from_sim no)
  (in_bom yes)
  (on_board yes)
  (in_pos_files yes)
  (dnp no)
  (fields_autoplaced yes)
  (property "Reference" "R3" (at 91.44 34.29 90) (show_name no) (do_not_autoplace no) (effects (font (size 1.27 1.27))))
  (property "Value" "1M" (at 91.44 36.83 90) (show_name no) (do_not_autoplace no) (effects (font (size 1.27 1.27))))
  (property "Footprint" "Resistor_THT:R_Axial_DIN0411_L9.9mm_D3.6mm_P15.24mm_Horizontal" (at 91.44 38.862 90) (hide yes) (show_name no) (do_not_autoplace no) (effects (font (size 1.27 1.27))))
  (property "Datasheet" "" (at 91.44 40.64 0) (hide yes) (show_name no) (do_not_autoplace no) (effects (font (size 1.27 1.27))))
  (property "Description" "Resistor" (at 91.44 40.64 0) (hide yes) (show_name no) (do_not_autoplace no) (effects (font (size 1.27 1.27))))
  (pin "2")
  (pin "1"))
 (symbol
  (lib_id "power:GND")
  (at 73.66 60.96 0)
  (unit 1)
  (body_style 1)
  (exclude_from_sim no)
  (in_bom yes)
  (on_board yes)
  (in_pos_files yes)
  (dnp no)
  (fields_autoplaced yes)
  (property "Reference" "#PWR03" (at 73.66 67.31 0) (hide yes) (show_name no) (do_not_autoplace no) (effects (font (size 1.27 1.27))))
  (property "Value" "GND" (at 73.66 66.04 0) (show_name no) (do_not_autoplace no) (effects (font (size 1.27 1.27))))
  (property "Footprint" "" (at 73.66 60.96 0) (hide yes) (show_name no) (do_not_autoplace no) (effects (font (size 1.27 1.27))))
  (property "Datasheet" "" (at 73.66 60.96 0) (hide yes) (show_name no) (do_not_autoplace no) (effects (font (size 1.27 1.27))))
  (property "Description" "Power symbol creates a global label with name \"GND\" , ground" (at 73.66 60.96 0) (hide yes) (show_name no) (do_not_autoplace no) (effects (font (size 1.27 1.27))))
  (pin "1"))
 (symbol
  (lib_id "Transistor_BJT:2N3904")
  (at 237.49 50.8 0)
  (unit 1)
  (body_style 1)
  (exclude_from_sim no)
  (in_bom yes)
  (on_board yes)
  (in_pos_files yes)
  (dnp no)
  (fields_autoplaced yes)
  (property "Reference" "Q2" (at 242.57 49.5299 0) (show_name no) (do_not_autoplace no) (effects (font (size 1.27 1.27)) (justify left)))
  (property "Value" "2N3904" (at 242.57 52.0699 0) (show_name no) (do_not_autoplace no) (effects (font (size 1.27 1.27)) (justify left)))
  (property "Footprint" "Package_TO_SOT_THT:TO-92_Inline_Wide" (at 242.57 52.705 0) (hide yes) (show_name no) (do_not_autoplace no) (effects (font (size 1.27 1.27)
    (italic yes)) (justify left)))
  (property "Datasheet" "https://www.onsemi.com/pub/Collateral/2N3903-D.PDF" (at 237.49 50.8 0) (hide yes) (show_name no) (do_not_autoplace no) (effects (font (size 1.27 1.27)) (justify left)))
  (property "Description" "0.2A Ic, 40V Vce, Small Signal NPN Transistor, TO-92" (at 237.49 50.8 0) (hide yes) (show_name no) (do_not_autoplace no) (effects (font (size 1.27 1.27))))
  (pin "2")
  (pin "3")
  (pin "1"))
 (symbol
  (lib_id "Diode:1N4937")
  (at 78.74 40.64 180)
  (unit 1)
  (body_style 1)
  (exclude_from_sim no)
  (in_bom yes)
  (on_board yes)
  (in_pos_files yes)
  (dnp no)
  (fields_autoplaced yes)
  (property "Reference" "D1" (at 78.74 34.29 0) (show_name no) (do_not_autoplace no) (effects (font (size 1.27 1.27))))
  (property "Value" "1N4937" (at 78.74 36.83 0) (show_name no) (do_not_autoplace no) (effects (font (size 1.27 1.27))))
  (property "Footprint" "Diode_THT:D_DO-41_SOD81_P10.16mm_Horizontal" (at 78.74 40.64 0) (hide yes) (show_name no) (do_not_autoplace no) (effects (font (size 1.27 1.27))))
  (property "Datasheet" "https://www.vishay.com/docs/88508/1n4933.pdf" (at 78.74 40.64 0) (hide yes) (show_name no) (do_not_autoplace no) (effects (font (size 1.27 1.27))))
  (property "Description" "Fast Switching Plastic Rectifier, VRRM 600V, IF(AV) 1.0A, trr 200ns, DO-41" (at 78.74 40.64 0) (hide yes) (show_name no) (do_not_autoplace no) (effects (font (size 1.27 1.27))))
  (property "Sim.Device" "D" (at 78.74 40.64 0) (hide yes) (show_name no) (do_not_autoplace no) (effects (font (size 1.27 1.27))))
  (property "Sim.Pins" "1=K 2=A" (at 78.74 40.64 0) (hide yes) (show_name no) (do_not_autoplace no) (effects (font (size 1.27 1.27))))
  (pin "1")
  (pin "2")))
